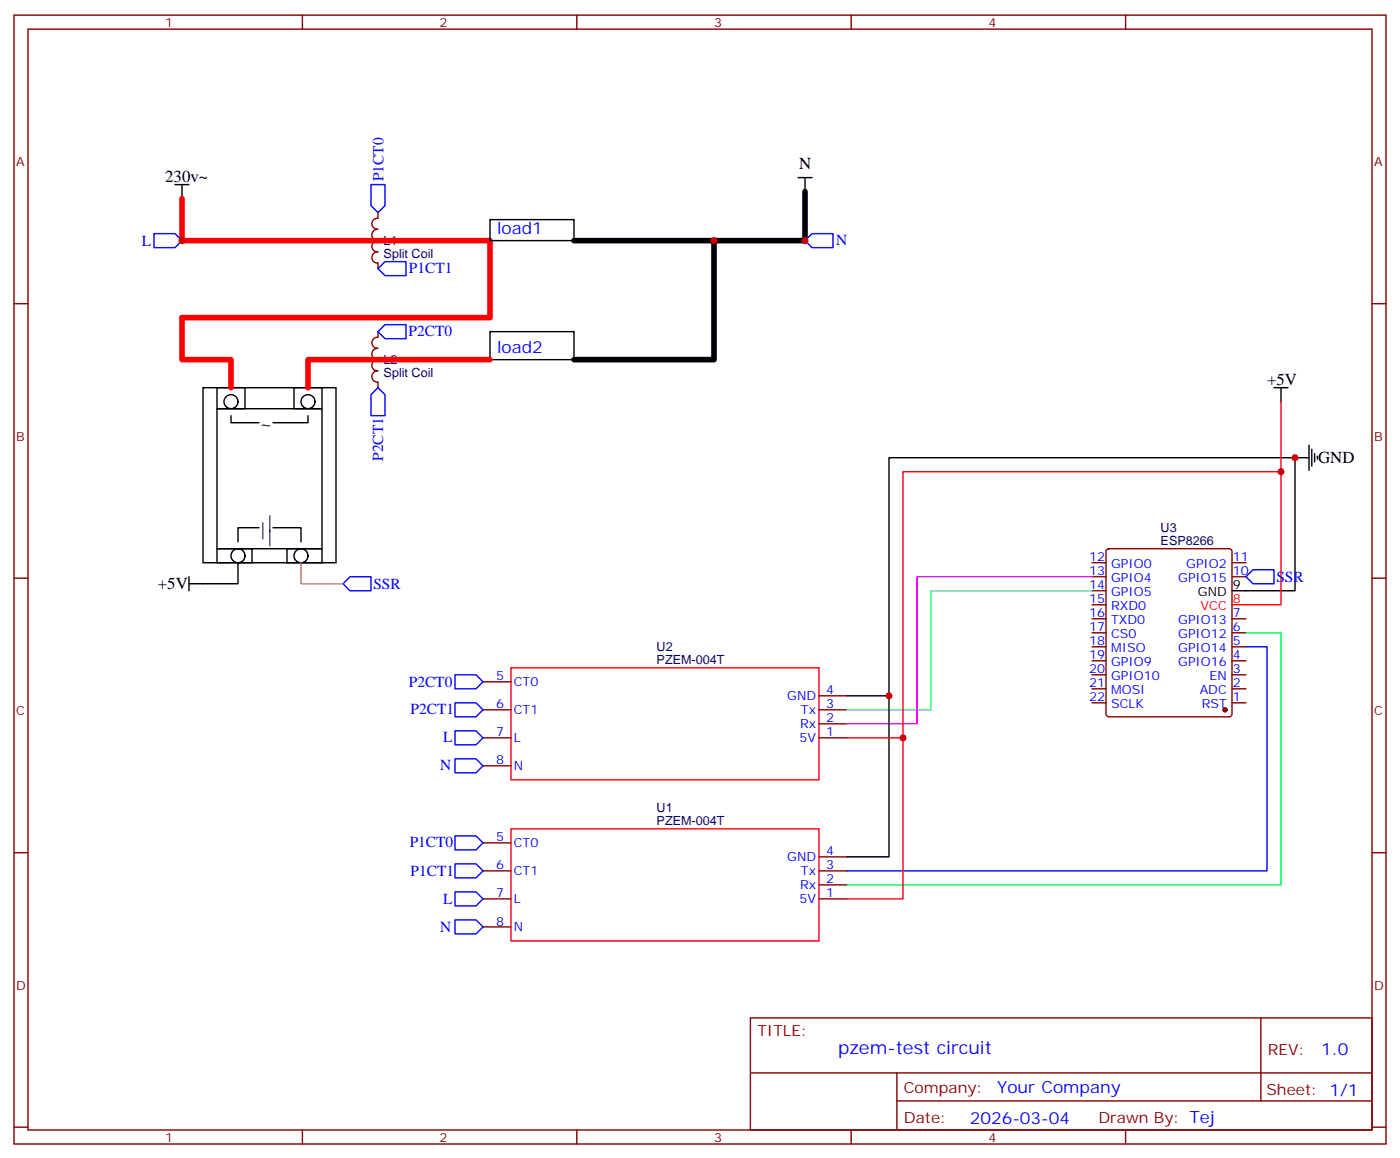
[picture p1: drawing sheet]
<svg xmlns="http://www.w3.org/2000/svg" width="353mm" height="292mm" viewBox="0 0 353 292" stroke-linecap="round" stroke-linejoin="round" font-family="sans-serif">
<g fill="none" stroke="#870000" stroke-width=".35">
<path d="M3.5 3.8h345.7v284.3h-345.7zM7.1 7.3h338.6v277.3h-338.6zM76.2 3.8v3.5M145.3 3.8v3.5M214.5 3.8v3.5M283.6 3.8v3.5M95.2 55a1.38 1.38 0 0 0-1.5 1.3 1.38 1.38 0 0 0 1.5 1.4M95.2 57.8a1.41 1.41 0 0 0-1.5 1.4 1.41 1.41 0 0 0 1.5 1.4 1.43 1.43 0 0 0-1.5 1.4 1.43 1.43 0 0 0 1.5 1.4M95.2 53.6v1.4M3.5 76.5h3.6M95.2 63.4a1.41 1.41 0 0 0-1.5 1.4 1.41 1.41 0 0 0 1.5 1.5M95.2 66.3v1.4"/>
<path d="M345.7 76.5h3.5M95.2 85a1.38 1.38 0 0 0-1.5 1.3 1.38 1.38 0 0 0 1.5 1.4M95.2 87.8a1.41 1.41 0 0 0-1.5 1.4 1.41 1.41 0 0 0 1.5 1.4 1.43 1.43 0 0 0-1.5 1.4 1.43 1.43 0 0 0 1.5 1.4M95.2 93.4a1.41 1.41 0 0 0-1.5 1.4 1.41 1.41 0 0 0 1.5 1.4M95.2 83.5v1.4M95.2 96.2v1.4M278.9 138.4l.5-.2h30.3a.71 .71 0 0 1 .7 .7v41.2l-.7 .5h-30.3l-.5-.3-.2-.5v-40.9zM3.5 145.6h3.6M275.2 159.4h3.5M275.2 155.9h3.5M275.2 145.3h3.5M275.2 141.7h3.5"/>
<path d="M275.2 148.8h3.5M275.2 152.3h3.5M310.4 159.4h3.6M310.4 155.9h3.6M310.4 145.3h3.6M310.4 141.7h3.6M345.7 145.6h3.5M121.7 171.7h7.1M121.7 178.8h7.1M206.4 178.8h7M206.4 175.3h7M275.2 177h3.5"/>
<path d="M275.2 173.5h3.5M275.2 170h3.5M275.2 166.4h3.5M275.2 162.9h3.5M310.4 177h3.6M310.4 173.5h3.6M310.4 170h3.6M310.4 166.4h3.6M310.4 162.9h3.6M121.7 185.8h7.1M121.7 192.9h7.1M206.4 185.8h7"/>
<path d="M206.4 182.3h7M3.5 214.8h3.6M121.7 212.3h7.1M121.7 219.4h7.1M206.4 219.4h7M206.4 215.8h7M345.7 214.8h3.5M121.7 226.4h7.1M121.7 233.5h7.1M206.4 226.4h7M206.4 222.9h7M189.1 256.4h156.6v28.2h-156.6z"/>
<path d="M317.7 256.4v20.9M189.1 270.2h156.5M226 277.3h119.6M226 270.2v14.2M3.5 283.9h3.6M76.2 284.6v3.5M145.3 284.6v3.5M214.5 284.6v3.5M283.6 284.6v3.5M345.7 283.9h3.5"/>
</g>
<path d="M322.8 101.2v17.6M310.4 152.3h12.4v-33.5h-95.3v67M128.8 168.2h77.6v28.2h-77.6zM213.4 185.8h14.1v40.6h-14.1M128.8 208.8h77.6v28.2h-77.6z" fill="none" stroke="#f00" stroke-width=".35"/>
<g fill="none" stroke="#000" stroke-width=".35">
<path d="M44.1 46.5h3.5M45.9 46.5v3.5M123.5 55.3h21.1v5.3h-21.1zM201.1 44.7h3.5M202.8 44.7v3.6M51.2 97.6h33.5v44.1h-33.5zM54.7 97.6h7v5.3h-7zM74.1 97.6h7v5.3h-7zM123.5 83.5h21.1v7.1h-21.1zM321 97.6h3.6M322.8 97.6v3.6M54.7 102.9h26.4v35.3h-26.4z"/>
<path d="M58.2 104.7v1.8h7.1M77.6 104.7v1.8h-8.8M326.3 115.3h3.5M329.8 112.1v6.4M330.6 113.2v4.2M331.3 114.2v2.1M332 114.9v.7M54.7 138.2h8.8v3.5h-8.8zM65.3 132.9h-5.3v3.6M68.8 132.9h7v3.6M72.3 138.2h8.8v3.5h-8.8zM47.6 145.3v3.5"/>
<path d="M60 141.7v5.3h-12.4M310.4 148.8h15.9v-33.5h-102.3v60M213.4 175.3h10.6v40.5h-10.6"/>
<circle cx="58.2" cy="101.2" r="1.76"/>
<circle cx="77.6" cy="101.2" r="1.76"/>
<circle cx="60" cy="140" r="1.76"/>
<circle cx="75.8" cy="140" r="1.76"/>
</g>
<path d="M45.9 50v10.6h77.6v19.4h-77.6v10.6h12.3v7M123.5 90.6h-45.9v7" fill="none" stroke="#f00" stroke-width="1.4"/>
<path d="M202.8 48.3v12.3h-22.9M144.6 60.6h35.3v30h-35.3" fill="none" stroke="#000" stroke-width="1.4"/>
<g fill="none" stroke="#00f" stroke-width=".35">
<path d="M38.8 58.8h5.3l1.8 1.8-1.8 1.8h-5.3zM93.5 46.5h3.5v5.3l-1.8 1.8-1.7-1.8zM97 65.9h5.3v3.5h-5.3l-1.8-1.7zM202.8 60.6l1.8-1.8h5.3v3.6h-5.3zM95.2 97.6l1.8 1.8v5.3h-3.5v-5.3zM97 81.8h5.3v3.5h-5.3l-1.8-1.8zM86.4 147l1.8-1.7h5.3v3.5h-5.3zM314 145.3l1.7-1.8h5.3v3.5h-5.3zM114.7 177h5.2l1.8 1.8-1.8 1.8h-5.2zM114.7 170h5.2l1.8 1.7-1.8 1.8h-5.2zM314 162.9h5.3v56.5h-105.9M114.7 191.1h5.2l1.8 1.8-1.8 1.8h-5.2z"/>
<path d="M114.7 184.1h5.2l1.8 1.7-1.8 1.8h-5.2zM114.7 217.6h5.2l1.8 1.8-1.8 1.7h-5.2zM114.7 210.5h5.2l1.8 1.8-1.8 1.8h-5.2zM114.7 231.7h5.2l1.8 1.8-1.8 1.7h-5.2zM114.7 224.6h5.2l1.8 1.8-1.8 1.8h-5.2z"/>
</g>
<circle cx="308.7" cy="178.8" r=".53" fill="#870000" stroke="#870000" stroke-width=".35"/>
<path d="M275.2 148.8h-40.6v30h-21.2" fill="none" stroke="#0ff" stroke-width=".35"/>
<path d="M275.2 145.3h-44.1v37h-17.7" fill="none" stroke="#f0f" stroke-width=".35"/>
<path d="M314 159.4h8.8v63.5h-109.4" fill="none" stroke="#0f0" stroke-width=".35"/>
<path d="M75.8 141.7v5.3h10.6" fill="none" stroke="#c96" stroke-width=".35"/>
<g fill="#c00">
<circle cx="45.9" cy="60.6" r=".88"/>
<circle cx="202.8" cy="60.6" r=".88"/>
<circle cx="224" cy="175.3" r=".88"/>
<circle cx="227.5" cy="185.8" r=".88"/>
<circle cx="179.9" cy="60.6" r=".88"/>
<circle cx="326.3" cy="115.3" r=".88"/>
<circle cx="322.8" cy="118.8" r=".88"/>
</g>
<text font-size="4.6" fill="#00f" x="211.2" y="265.4">pzem-test circuit</text>
<g font-size="4.2">
<text x="41.6" y="45.8">230v~</text>
<text x="201.4" y="42.6">N</text>
<text x="319.3" y="96.9">+5V</text>
<text x="65.3" y="108.2">~</text>
<text x="332.1" y="116.7">GND</text>
<text x="65.3" y="134.7">|</text>
<text x="67" y="132.9">|</text>
<text x="67" y="136.5">|</text>
<text x="39.8" y="148.4">+5V</text>
</g>
<g font-size="4.2" fill="#00f">
<text x="125.2" y="58.8">load1</text>
<text x="125.2" y="88.8">load2</text>
<text x="332.9" y="265.7">1.0</text>
<text x="251.3" y="275.2">Your Company</text>
<text x="244.3" y="283">2026-03-04</text>
</g>
<g font-size="3.9" fill="#00f">
<text x="96.6" y="45.7" transform="rotate(-90 96.6 45.7)">P1CT0</text>
<text x="35.7" y="61.9">L</text>
<text x="210.7" y="61.8">N</text>
<text x="103" y="68.9">P1CT1</text>
<text x="103" y="84.7">P2CT0</text>
<text x="96.5" y="116.1" transform="rotate(-90 96.5 116.1)">P2CT1</text>
<text x="94.1" y="148.4">SSR</text>
<text x="321.6" y="146.6">SSR</text>
<text x="103" y="173">P2CT0</text>
<text x="103.5" y="180">P2CT1</text>
<text x="111.7" y="187">L</text>
<text x="110.9" y="194.1">N</text>
<text x="103.2" y="213.5">P1CT0</text>
<text x="103.5" y="220.5">P1CT1</text>
<text x="111.7" y="227.6">L</text>
<text x="110.9" y="234.6">N</text>
</g>
<g font-size="3.9" fill="#800">
<text x="190.9" y="261">TITLE:</text>
<text x="319.5" y="265.7">REV:</text>
<text x="227.8" y="275.2">Company:</text>
<text x="319.1" y="275.8">Sheet: 1/1</text>
<text x="227.8" y="282.9">Date:</text>
<text x="276.8" y="282.9">Drawn By: Tej</text>
</g>
<g font-size="3.2" fill="#800">
<text x="41.6" y="6.8">1</text>
<text x="110.8" y="6.8">2</text>
<text x="179.9" y="6.8">3</text>
<text x="249.1" y="6.8">4</text>
<text x="4.1" y="41.9">A</text>
<text x="346.3" y="41.9">A</text>
<text x="4.1" y="111.1">B</text>
<text x="346.3" y="111.1">B</text>
<text x="4.1" y="180.2">C</text>
<text x="346.3" y="180.2">C</text>
<text x="4.1" y="249.3">D</text>
<text x="346.3" y="249.3">D</text>
<text x="41.6" y="287.6">1</text>
<text x="110.8" y="287.6">2</text>
<text x="179.9" y="287.6">3</text>
<text x="249.1" y="287.6">4</text>
</g>
<g font-size="3.2" fill="#000080">
<text x="96.7" y="64.9">Split Coil</text>
<text x="96.7" y="61.8">L1</text>
<text x="96.7" y="94.9">Split Coil</text>
<text x="96.7" y="91.8">L2</text>
<text x="292.5" y="137.2">ESP8266</text>
<text x="292.5" y="134">U3</text>
<text x="165.5" y="167.1">PZEM-004T</text>
<text x="165.5" y="164">U2</text>
<text x="165.5" y="207.7">PZEM-004T</text>
<text x="165.5" y="204.5">U1</text>
</g>
<g font-size="3.2" fill="#00f">
<text x="274.5" y="141.4">12</text>
<text x="280" y="143.2">GPIO0</text>
<text x="298.9" y="143.2">GPIO2</text>
<text x="310.6" y="141.4">11</text>
<text x="274.5" y="144.9">13</text>
<text x="274.5" y="148.4">14</text>
<text x="280" y="146.7">GPIO4</text>
<text x="296.9" y="146.7">GPIO15</text>
<text x="310.6" y="144.9">10</text>
<text x="274.5" y="152">15</text>
<text x="274.5" y="155.5">16</text>
<text x="280" y="150.2">GPIO5</text>
<text x="280" y="153.7">RXD0</text>
<text x="310.6" y="155.5">7</text>
<text x="274.5" y="159">17</text>
<text x="280" y="157.3">TXD0</text>
<text x="280" y="160.8">CS0</text>
<text x="296.9" y="160.8">GPIO12</text>
<text x="296.9" y="157.3">GPIO13</text>
<text x="310.6" y="159">6</text>
<text x="274.5" y="162.6">18</text>
<text x="274.5" y="166.1">19</text>
<text x="280" y="164.3">MISO</text>
<text x="280" y="167.9">GPIO9</text>
<text x="296.9" y="167.9">GPIO16</text>
<text x="296.9" y="164.3">GPIO14</text>
<text x="310.6" y="166.1">4</text>
<text x="310.6" y="162.6">5</text>
<text x="125" y="171.4">5</text>
<text x="129.5" y="172.8">CT0</text>
<text x="274.5" y="169.6">20</text>
<text x="274.5" y="173.1">21</text>
<text x="280" y="171.4">GPIO10</text>
<text x="304.8" y="171.4">EN</text>
<text x="310.6" y="173.1">2</text>
<text x="310.6" y="169.6">3</text>
<text x="125" y="178.4">6</text>
<text x="129.5" y="179.8">CT1</text>
<text x="198.4" y="176.3">GND</text>
<text x="201.8" y="179.8">Tx</text>
<text x="208.1" y="178.4">3</text>
<text x="208.1" y="174.9">4</text>
<text x="274.5" y="176.7">22</text>
<text x="280" y="174.9">MOSI</text>
<text x="280" y="178.4">SCLK</text>
<text x="302.3" y="174.9">ADC</text>
<text x="302.8" y="178.4">RST</text>
<text x="310.6" y="176.7">1</text>
<text x="125" y="185.5">7</text>
<text x="201.6" y="183.4">Rx</text>
<text x="208.1" y="185.5">1</text>
<text x="208.1" y="182">2</text>
<text x="129.5" y="186.9">L</text>
<text x="201.5" y="186.9">5V</text>
<text x="125" y="192.5">8</text>
<text x="129.5" y="194">N</text>
<text x="125" y="211.9">5</text>
<text x="129.5" y="213.4">CT0</text>
<text x="208.1" y="215.5">4</text>
<text x="125" y="219">6</text>
<text x="129.5" y="220.4">CT1</text>
<text x="198.4" y="216.9">GND</text>
<text x="201.8" y="220.4">Tx</text>
<text x="208.1" y="219">3</text>
<text x="125" y="226.1">7</text>
<text x="129.5" y="227.5">L</text>
<text x="201.5" y="227.5">5V</text>
<text x="201.6" y="223.9">Rx</text>
<text x="208.1" y="226.1">1</text>
<text x="208.1" y="222.5">2</text>
<text x="125" y="233.1">8</text>
<text x="129.5" y="234.5">N</text>
</g>
<g font-size="3.2">
<text x="310.6" y="148.4">9</text>
<text x="301.9" y="150.2">GND</text>
</g>
<g font-size="3.2" fill="#f00">
<text x="302.5" y="153.7">VCC</text>
<text x="310.6" y="152">8</text>
</g>
</svg>
